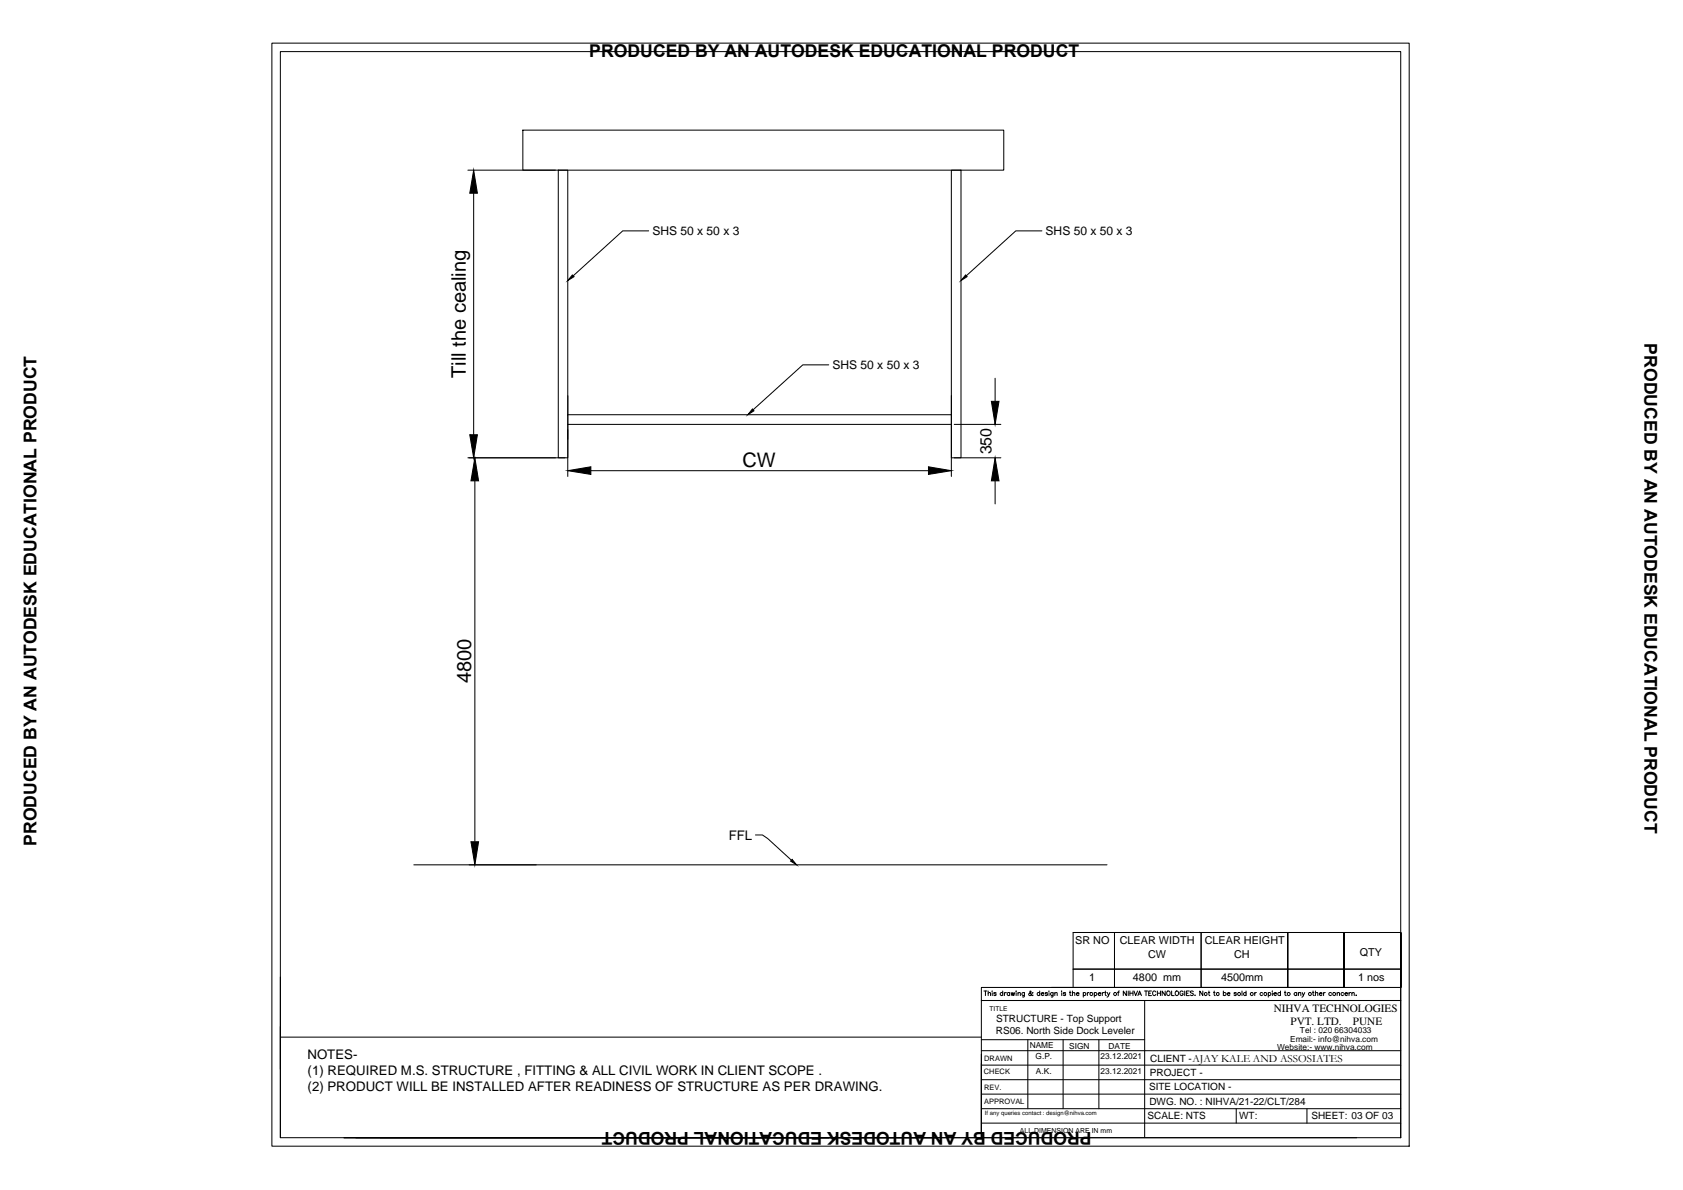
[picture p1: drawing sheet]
<svg xmlns="http://www.w3.org/2000/svg" width="420mm" height="297mm" viewBox="0 0 420 297" stroke-linecap="round" stroke-linejoin="round" font-family="sans-serif">
<!-- layer: 0 -->
<g fill="none" stroke="#000" stroke-width=".25">
<path d="M67.9 10.8h283.9v275.3h-283.9zM70 12.9h279.7v271.1h-279.7zM130.5 32.5h120.1v10h-120.1zM116.8 42.5h21.9M118.3 48.2v60.3M139.4 42.5h2.3v71.8h-2.3zM161.9 57.6h-6.4l-12.4 11.2M237.5 42.5h2.4v71.8h-2.4zM260.1 57.6h-6.5l-12.4 11.2M141.7 98.8v20.1M206.9 91.1h-6.5l-12.4 11.2M237.5 98.8v20.1"/>
<path d="M248.4 94.4v5.8M116.8 114.3h24.2M141.7 105.9h95.8M141.7 103.5h95.8M147.5 117.5h84.3M238.2 105.9h11.7M238.2 114.3h11.7M118.5 120v90.1M248.4 120v5.8M103.3 215.9h173.1M188.6 208.4h1.7l1.4 .9 5.9 5.4M278.2 232.8v13.7"/>
<path d="M299.9 232.8v13.7M335.6 232.8v13.7zM349.7 232.8v13.7zM70 243.9v40.1M70 258.9h175M245 259.5h40.8M245.6 247.4h.8M246 247.4v1.1M246.7 248l.2-.3 .3 .1 .1 .7M246.7 247.4v1.1M247.7 247.4h.1M247.7 247.8v.7"/>
<path d="M248.7 247.9l-.6-.1v.2l.6 .3-.2 .2-.4-.2M250.3 247.9a.36 .36 0 0 0-.5 0 .36 .36 0 0 0 0 .5 .36 .36 0 0 0 .5-.1M250.3 247.4v1.1M250.8 247.7v.8M251.2 247.7l-.4 .3M252.1 247.9a.36 .36 0 0 0-.6 0 .36 .36 0 0 0 0 .5 .36 .36 0 0 0 .6-.1M252.1 247.7v.8M252.4 247.7l.3 .8 .2-.8 .2 .8 .2-.8M253.6 247.4h.1M253.7 247.8v.7M254.1 248l.3-.3 .3 .1v.7M254.1 247.7v.8"/>
<path d="M255.7 247.7v1.1h-.4M255.7 247.9a.36 .36 0 0 0-.5 0 .36 .36 0 0 0 0 .5 .36 .36 0 0 0 .5-.1M256.6 259.5v17.2M257.9 247.8l-.1-.1a.59 .59 0 0 1-.3 .7 .59 .59 0 0 1-.7-.1l.1-.3 .5-.3-.2-.3-.1 .1 .1 .5 .5 .5 .2-.1M259.6 247.9a.36 .36 0 0 0-.6 0 .36 .36 0 0 0 0 .5 .36 .36 0 0 0 .6-.1M259.6 247.4v1.1M259.9 248h.7a.35 .35 0 0 0-.6-.1 .35 .35 0 0 0 0 .5 .35 .35 0 0 0 .6-.1M261.5 247.9l-.5-.1v.2l.5 .3-.2 .2-.4-.2M261.8 247.4h.1M261.9 247.8v.7M262.5 246.5h73.1M262.9 247.7v1.1h-.5"/>
<path d="M262.9 247.9a.36 .36 0 0 0-.5 0 .36 .36 0 0 0 0 .5 .36 .36 0 0 0 .5-.1M263.3 248l.6-.2v.7M263.3 247.7v.8M265 247.4h.1zM265.1 247.8v.7M265.4 259.5v17.2M266 247.9l-.5-.1v.2l.5 .3-.2 .2-.4-.2M267 247.7h.3M267.1 247.4v.9l.3 .2M267.7 248l.6-.2v.7M267.7 247.4v1.1M267.9 246.5v-13.7h81.8v13.7"/>
<path d="M267.9 241.9h81.8M268.7 248h.7a.39 .39 0 0 0-.6-.1 .39 .39 0 0 0 0 .6 .39 .39 0 0 0 .6-.2M270.4 247.9a.36 .36 0 0 1 .6 0 .36 .36 0 0 1 0 .5 .36 .36 0 0 1-.6-.1M270.4 247.7v1.2M271.5 247.7v.8M271.9 247.7l-.4 .3M273.2 247.9a.36 .36 0 0 1 .5 0 .36 .36 0 0 1 0 .5 .36 .36 0 0 1-.5-.1M273.2 247.7v1.2M274.2 248h.6a.35 .35 0 0 0-.5-.1 .35 .35 0 0 0 0 .5 .35 .35 0 0 0 .5-.1M274.3 259.5v17.2M275.2 247.7v.8M275.6 247.7l-.4 .3"/>
<path d="M275.8 247.7h.4M275.9 247.4v.9l.3 .2M276.5 247.7l.2 .8 .4-.8M276.7 248.5l-.3 .4M279 247.7h.4M279.5 247.4l-.3 .2v.9M281.2 247.4v1.1l-.8-1.1v1.1M281.7 247.4v1.1M282.1 247.4v1.1M282.1 247.9h.7M282.8 247.4v1.1M283.1 247.4l.4 1.1 .5-1.1"/>
<path d="M284.1 248.5l.4-1.1 .5 1.1M284.2 248.1h.6M285.7 247.4h.8M285.8 249.7h-40.8v34.3M286.1 247.4v1.1M286.8 247.9h.4M287.5 247.4h-.7v1.1h.7M288.6 247.6a.46 .46 0 0 0-.7-.2 .46 .46 0 0 0-.1 .6 .41 .41 0 0 0 .3 .5 .41 .41 0 0 0 .5-.3M288.9 247.9h.8M288.9 247.4v1.1M289.7 247.4v1.1M290.9 247.4v1.1l-.8-1.1v1.1"/>
<path d="M291.4 247.5a.5 .5 0 0 1 .7 .4 .5 .5 0 0 1-.7 .4zM292.5 247.4v1.1h.6M293.5 247.5a.5 .5 0 0 1 .8 .4 .5 .5 0 0 1-.8 .4zM295.4 247.6a.46 .46 0 0 0-.7-.2 .46 .46 0 0 0-.1 .6 .41 .41 0 0 0 .4 .5 .41 .41 0 0 0 .4-.5h-.3M295.8 247.4v1.1M296.2 247.9h.4M296.9 247.4h-.7v1.1h.7M297.9 247.5l-.2-.1-.5 .1v.2l.7 .5-.2 .3-.5-.2M298.3 248.4h.1M300.3 247.4v1.1l-.8-1.1v1.1M301.6 247.7h.4M301.8 247.4v.9l.3 .2"/>
<path d="M303 247.7h.3M303.1 247.4v.9l.3 .2M305.4 247.9a.38 .38 0 0 1 .6-.1 .38 .38 0 0 1 0 .6 .38 .38 0 0 1-.6-.1M305.4 247.4v1.1M306.4 248h.7a.36 .36 0 0 0-.6-.2 .36 .36 0 0 0 0 .6l.3 .1 .3-.2M308.7 247.9l-.6-.1v.2l.6 .3-.2 .2-.4-.2M310.1 247.4v1.1M311.1 247.9a.36 .36 0 0 0-.5 0 .36 .36 0 0 0 0 .5 .36 .36 0 0 0 .5-.1M311.1 247.4v1.1M313.2 247.7v.8M313.7 247.7l-.5 .3M315.2 247.9a.38 .38 0 0 0-.5-.1 .38 .38 0 0 0 0 .6 .38 .38 0 0 0 .5-.1"/>
<path d="M316.6 247.9a.36 .36 0 0 1 .6 0 .36 .36 0 0 1 0 .5 .36 .36 0 0 1-.6-.1M316.6 247.7v1.2M317.6 247.4h.1M317.6 247.8v.7M318 248h.7a.35 .35 0 0 0-.6-.1 .35 .35 0 0 0 0 .5 .35 .35 0 0 0 .6-.1M319.7 247.9a.38 .38 0 0 0-.6-.1 .38 .38 0 0 0 0 .6 .38 .38 0 0 0 .6-.1M319.7 247.4v1.1M320.6 247.7h.4M320.8 247.4v.9l.3 .2M321.5 246.5v-13.7v13.7M323.7 247.9a.38 .38 0 0 0-.5-.1 .38 .38 0 0 0 0 .6 .38 .38 0 0 0 .5-.1M323.7 247.7v.8"/>
<path d="M324.2 248l.2-.3 .3 .1 .1 .7M324.2 247.7v.8M325.1 247.7l.3 .8 .3-.8M325.4 248.5l-.4 .4M327.7 247.7h.3M327.8 247.4v.9l.3 .2M328.4 248l.5-.2 .1 .7M328.4 247.4v1.1M329.4 248h.6a.36 .36 0 0 0-.5-.2 .36 .36 0 0 0 0 .6l.3 .1 .2-.2M330.4 247.7v.8M330.8 247.7l-.4 .3M332.4 247.9a.38 .38 0 0 0-.5-.1 .38 .38 0 0 0 0 .6 .38 .38 0 0 0 .5-.1"/>
<path d="M333.8 248l.3-.3 .3 .1v.7M333.8 247.7v.8M335.4 247.9a.36 .36 0 0 0-.5 0 .36 .36 0 0 0 0 .5 .36 .36 0 0 0 .5-.1M335.8 248h.6a.35 .35 0 0 0-.5-.1 .35 .35 0 0 0 0 .5 .35 .35 0 0 0 .5-.1M336.8 247.7v.8M337.2 247.7l-.4 .3M337.5 248l.2-.3 .3 .1 .1 .7M337.5 247.7v.8M338.6 248.4v.1zM245 263.2v20.8v-18.5M245 273.1h104.7M245 269.5h104.7"/>
<path d="M245 265.9h104.7M245 262.3h104.7M245 276.7h104.7M308.6 276.7v3.6M326.3 276.7v3.6M94.9 284h243.8M206.9 284h-121h121M234.1 284h-145.3h145.3M245 280.3h104.7M285.8 284v-34.3h63.9h-104.7v-3.2h104.7v37.5"/>
<circle cx="272.5" cy="248.1" r=".37"/>
<circle cx="278.4" cy="248.1" r=".37"/>
<circle cx="301" cy="248.1" r=".37"/>
<circle cx="304" cy="248.1" r=".37"/>
<circle cx="309.3" cy="248.1" r=".37"/>
<circle cx="312.5" cy="248.1" r=".37"/>
<circle cx="315.9" cy="248.1" r=".37"/>
<circle cx="321.7" cy="248.1" r=".37"/>
<circle cx="327" cy="248.1" r=".37"/>
<circle cx="333.1" cy="248.1" r=".38"/>
</g>
<path d="M118.3 42.5l.9 5.7h-1.9zM142.9 68.6l.4 .5-1.6 .9zM241.1 68.6l.3 .5-1.5 .9zM117.3 108.5h1.9l-.9 5.8zM141.7 117.5l5.8-1v1.9zM187.8 102.1l.4 .4-1.5 1zM231.8 116.5l5.7 1-5.7 .9zM247.5 100.2h1.9l-1 5.7zM118.5 114.3l1 5.7h-1.9zM248.4 114.3l1 5.7h-1.9zM117.6 210.1h1.9l-1 5.8zM197.8 214.5l1.1 1.4-1.5-1z" fill="#000" stroke="#000" stroke-width=".25"/>
<g font-size="5">
<text x="116.3" y="94.3" transform="rotate(-90 116.3 94.3)">Till the cealing</text>
<text x="185.3" y="116.5">CW</text>
<text x="117.6" y="170.6" transform="rotate(-90 117.6 170.6)">4800</text>
</g>
<g font-size="4.4">
<text x="147.1" y="14.2">PRODUCED BY AN AUTODESK EDUCATIONAL PRODUCT</text>
<text x="410.5" y="85.7" transform="rotate(90 410.5 85.7)">PRODUCED BY AN AUTODESK EDUCATIONAL PRODUCT</text>
<text x="9.1" y="211.1" transform="rotate(-90 9.1 211.1)">PRODUCED BY AN AUTODESK EDUCATIONAL PRODUCT</text>
<text x="272.5" y="282.6" transform="rotate(-180 272.5 282.6)">PRODUCED BY AN AUTODESK EDUCATIONAL PRODUCT</text>
</g>
<text font-size="4" x="247.5" y="113.4" transform="rotate(-90 247.5 113.4)">350</text>
<g font-size="3.3">
<text x="181.9" y="209.6">FFL</text>
<text x="76.8" y="264.2">NOTES-</text>
<text x="76.8" y="268.2">(1) REQUIRED M.S. STRUCTURE , FITTING &amp; ALL CIVIL WORK IN CLIENT SCOPE .</text>
<text x="76.8" y="272.3">(2) PRODUCT WILL BE INSTALLED AFTER READINESS OF STRUCTURE AS PER DRAWING.</text>
</g>
<g font-size="3">
<text x="162.9" y="58.7">SHS 50 x 50 x 3</text>
<text x="261" y="58.7">SHS 50 x 50 x 3</text>
<text x="207.8" y="92.2">SHS 50 x 50 x 3</text>
</g>
<g font-size="2.8">
<text x="318" y="252.7">NIHVA TECHNOLOGIES</text>
<text x="322.2" y="255.8">PVT. LTD.</text>
<text x="337.8" y="255.8">PUNE</text>
</g>
<g font-size="2.7">
<text x="268.4" y="235.7">SR NO</text>
<text x="279.5" y="235.7">CLEAR WIDTH</text>
<text x="286.6" y="239.2">CW</text>
<text x="300.8" y="235.7">CLEAR HEIGHT</text>
<text x="308.1" y="239.2">CH</text>
<text x="339.4" y="238.6">QTY</text>
<text x="271.9" y="244.9">1</text>
<text x="282.8" y="244.9">4800 mm</text>
<text x="304.9" y="244.9">4500mm</text>
<text x="339.1" y="244.9">1 nos</text>
</g>
<g font-size="2.5">
<text x="248.7" y="255">STRUCTURE - Top Support</text>
<text x="248.6" y="258.1">RS06. North Side Dock Leveler</text>
<text x="287.1" y="268.6">PROJECT -</text>
<text x="287.2" y="265">CLIENT -AJAY KALE AND ASSOSIATES</text>
<text x="286.9" y="272.2">SITE LOCATION -</text>
<text x="286.9" y="275.8">DWG. NO. : NIHVA/21-22/CLT/284</text>
<text x="286.5" y="279.4">SCALE: NTS</text>
<text x="309.3" y="279.4">WT:</text>
<text x="327.4" y="279.4">SHEET: 03 OF 03</text>
</g>
<g font-size="2.1">
<text x="324.5" y="258">Tel : 020 66304033</text>
<text x="257.1" y="261.7">NAME</text>
<text x="266.9" y="261.7">SIGN</text>
<text x="276.7" y="261.7">DATE</text>
<text x="318.8" y="262.1">Website:- www.nihva.com</text>
<text x="322.1" y="260">Email:- info@nihva.com</text>
<text x="258.5" y="264.4">G.P.</text>
<text x="258.6" y="268">A.K.</text>
<text x="274.8" y="264.4">23.12.2021</text>
<text x="274.8" y="268.1">23.12.2021</text>
</g>
<g font-size="1.9">
<text x="245.6" y="268">CHECK</text>
<text x="245.7" y="264.9">DRAWN</text>
<text x="245.7" y="272.1">REV.</text>
<text x="245.7" y="275.7">APPROVAL</text>
</g>
<g font-size="1.7">
<text x="247" y="252.3">TITLE</text>
<text x="254.6" y="282.7">ALL DIMENSION ARE IN mm</text>
</g>
<text font-size="1.5" x="245.9" y="278.4">If any queries contact : design@nihva.com</text>
</svg>
